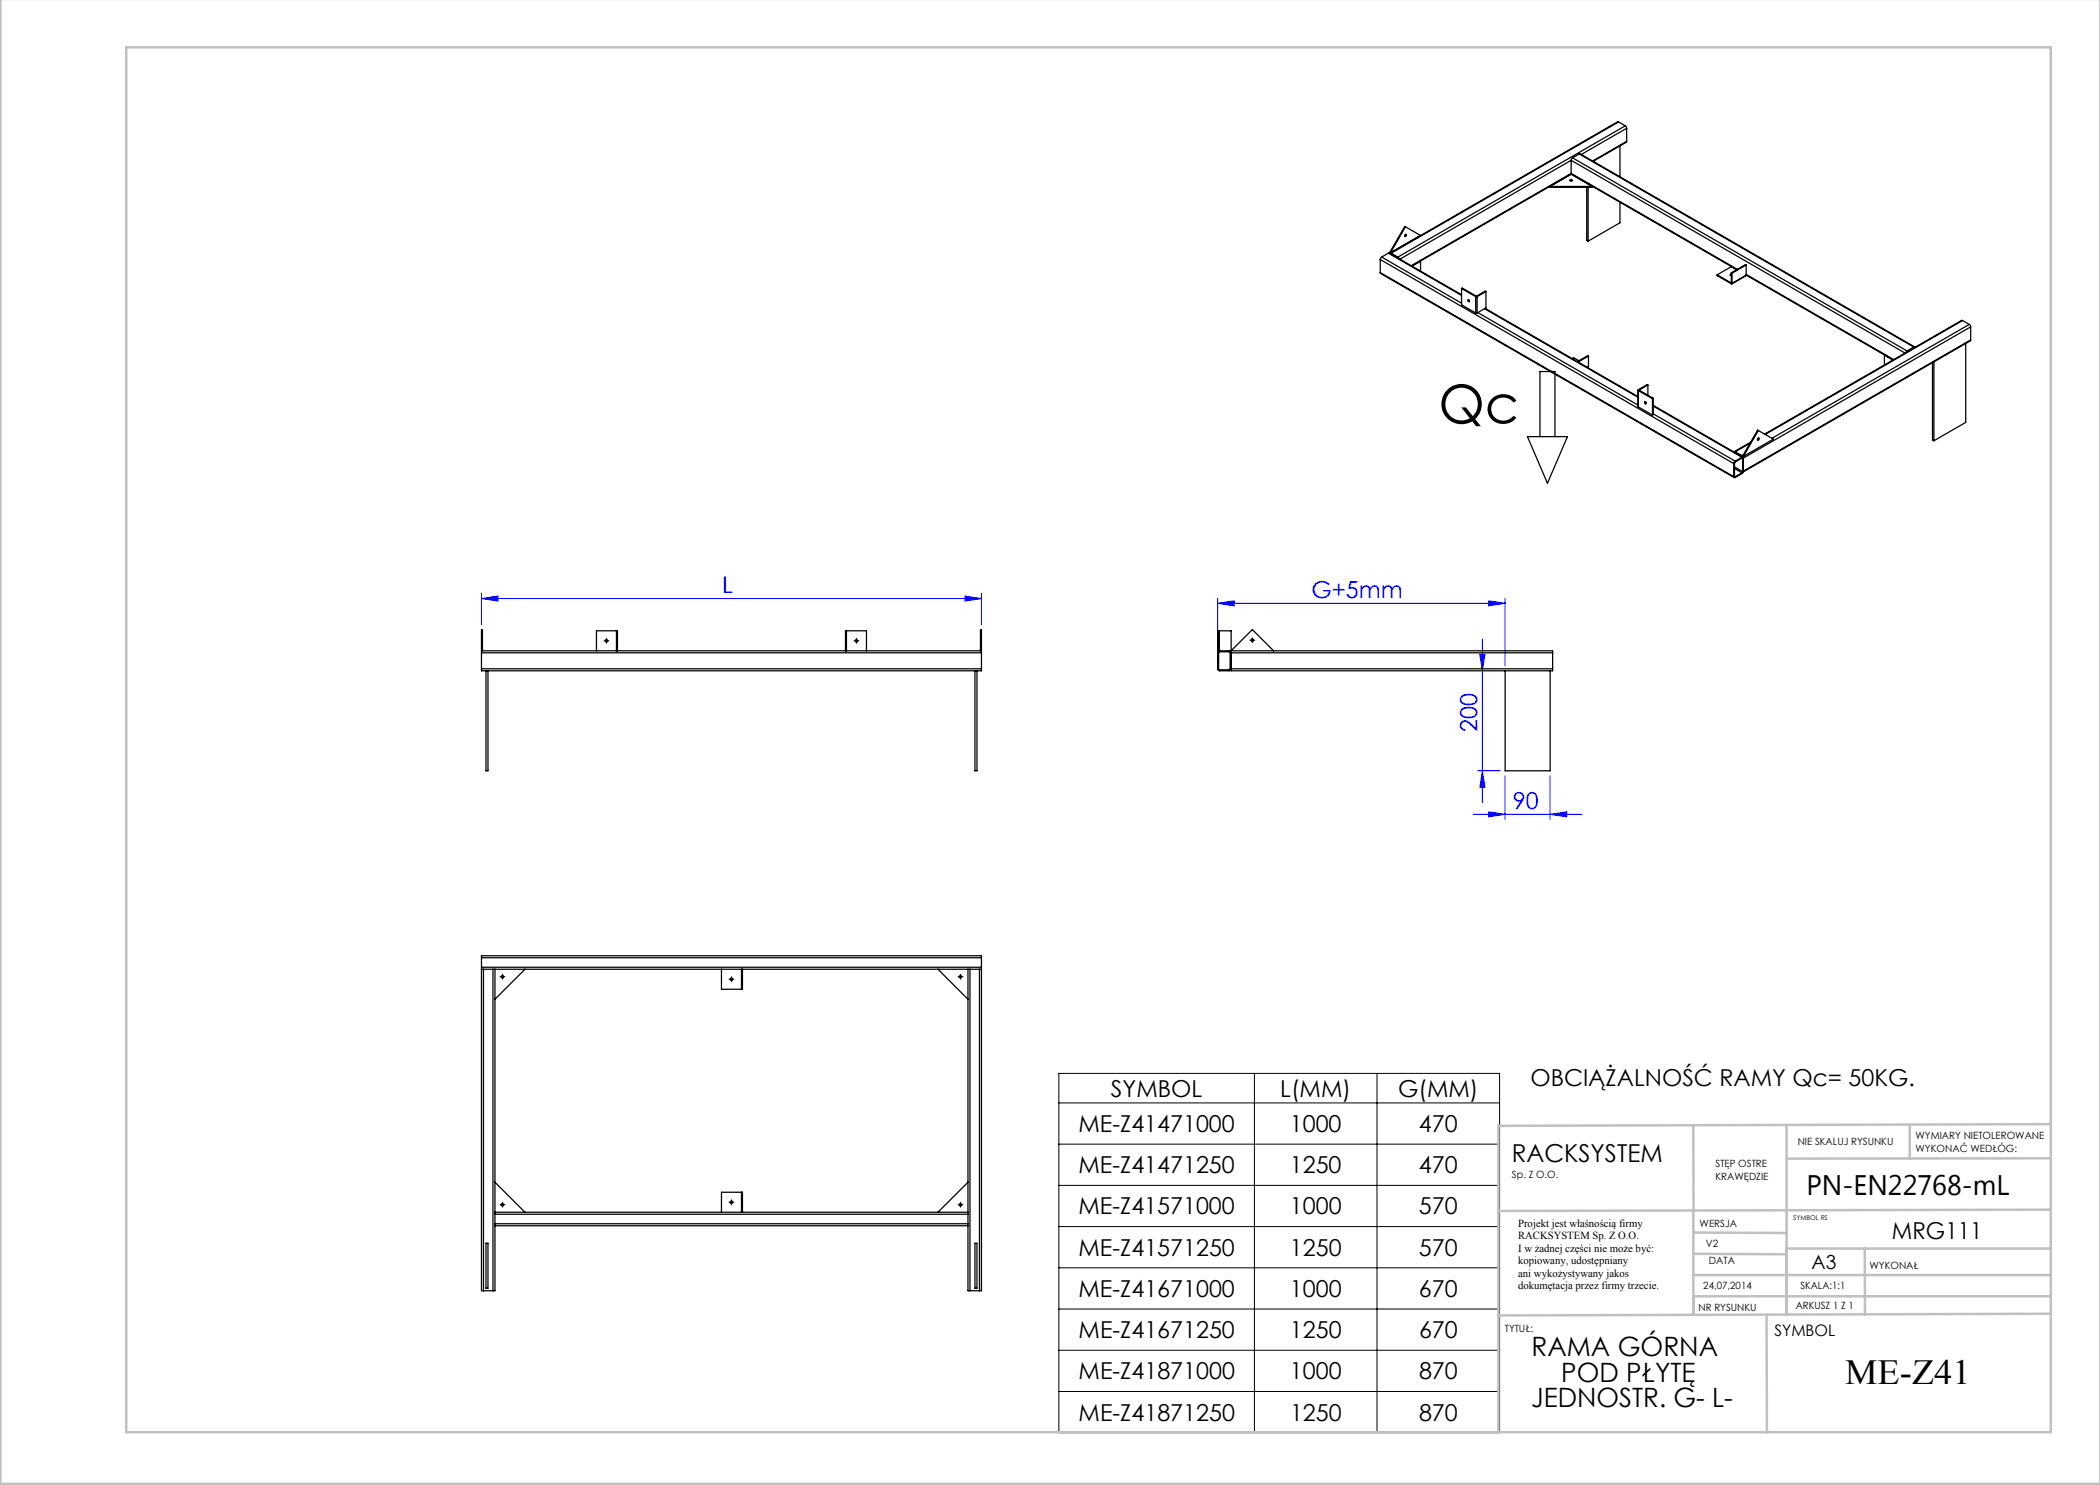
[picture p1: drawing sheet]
<svg xmlns="http://www.w3.org/2000/svg" width="420mm" height="297mm" viewBox="0 0 420 297" stroke-linecap="round" stroke-linejoin="round" font-family="sans-serif">
<g fill="none" stroke="#00f" stroke-width=".2">
<path d="M96.3 119.7l3.3-.5v1zM96.3 118.7v6.2M96.3 119.7h100M193 119.2l3.3 .5-3.3 .5zM196.3 118.7v6.2M243.5 119.7v9.9M301 119.7v13.5M243.5 120.7l3.3-.5v1zM243.5 120.7h57.5M296 130.9h1l-.5 3.3zM296.5 127.8v32.7M297.7 120.2l3.3 .5-3.3 .5z"/>
<path d="M295.5 154.2h4.5M296.5 154.2l.5 3.3h-1zM301 155.2v8.7M310 155.2v8.7M294.7 162.9h21.7M297.7 162.4l3.3 .5-3.3 .5zM310 162.9l3.3-.5v1z"/>
</g>
<g fill="none" stroke="#000" stroke-width=".2">
<path d="M121 128.2h.5M121.3 127.9v.5M171 128.2h.5M171.3 127.9v.5M250.2 128h.5M250.5 127.8v.5M100.2 195.3h.5M100.5 195.1v.5M146 195.8h.5M146.3 195.6v.5M191.8 195.3h.5M192.1 195.1v.5"/>
<path d="M211.8 214.7h88.1v71.8h-88.1zM250.9 214.7v71.8M275.4 214.7v71.8M211.8 220.6h88.1M211.8 228.8h88.1M211.8 237.1h88.1M100.2 240.9h.5M100.5 240.7v.5M146 240.4h.5M146.3 240.2v.5M191.8 240.9h.5M192.1 240.7v.5"/>
<path d="M211.8 245.3h88.1M211.8 253.6h88.1M211.8 261.8h88.1M211.8 270.1h88.1M211.8 278.3h88.1"/>
</g>
<g fill="none" stroke="#000" stroke-width=".2" stroke-dasharray="15.2 1.3 1.3 1.3">
<path d="M121 128.2h-.2M121.3 127.9v-.2M121.3 128.4v.3M121.5 128.2h.3M171 128.2h-.2M171.3 127.9v-.2M171.3 128.4v.3M171.5 128.2h.3M250.2 128h-.2M250.5 127.8v-.3M250.5 128.3v.2M250.7 128h.3"/>
<path d="M100.2 195.3h-.2M100.5 195.1v-.3M100.5 195.6v.2M100.7 195.3h.3M146 195.8h-.2M146.3 195.6v-.3M146.3 196.1v.2M146.5 195.8h.3M191.8 195.3h-.2M192.1 195.1v-.3M192.1 195.6v.2M192.3 195.3h.3"/>
<path d="M100.2 240.9h-.2M100.5 240.7v-.3M100.5 241.2v.2M100.7 240.9h.3M146 240.4h-.2M146.3 240.2v-.3M146.3 240.7v.2M146.5 240.4h.3M191.8 240.9h-.2M192.1 240.7v-.3M192.1 241.2v.2M192.3 240.9h.3"/>
</g>
<g fill="none" stroke="#c0c0c0" stroke-width=".5">
<path d="M.1 -.1v296.9h419.9M25.2 9.5h385v276.9h-385zM338.7 225.2v16.9M357.3 225v37.9M382 225.4v6.3M410.1 224.8l-110.4 .4v61.2M410.1 231.7h-52.8M338.7 259.3h71.5M338.7 255h71.5M338.7 250.8l18.6 .1M338.7 246.5l18.6 .1M338.7 242.1v20.9"/>
<path d="M373 249.7v13.2M410.1 241.9l-110.4 .3M410.2 249.7h-52.9v13.2M353.3 262.9l.1 23.5M410.2 262.7l-110.5 .4"/>
</g>
<g fill="#00f">
<path d="M96.3 119.7l3.3-.5v1zM193 119.2l3.3 .5-3.3 .5z"/>
<path d="M243.5 120.7l3.3-.5v1zM297.7 120.2l3.3 .5-3.3 .5z"/>
<path d="M296.5 154.2l.5 3.3h-1zM296 130.9h1l-.5 3.3z"/>
<path d="M297.7 162.4l3.3 .5-3.3 .5zM310 162.9l3.3-.5v1z"/>
</g>
<g fill="none" stroke="#000" stroke-width=".25">
<path d="M310 37.3h8.5v.2h-8.5zM314 36a.22 .22 0 0 1 .3-.1 .22 .22 0 0 1 .1 .3h-.3zM314 36.1h.4M314.2 34.7l.1 .2 33 19M314.2 34.8l4.3 2.5M314.2 32.1v2.6M314.2 32.1l-34.2 19.7M314.2 34.7l-32 18.4M314.2 32.1l66.8 38.5M314.2 34.7l33.3 19.2M314.3 34.8l-31.9 18.4M314.5 31.6l-.3 .5"/>
<path d="M314.5 31.6l66.9 38.6M315.9 30.8h.2l66.9 38.6M315.9 30.8l-1.4 .8M315.9 30.8l66.9 38.6M317.3 36.6h.1M317.3 37.5v10.6l.3 .1M317.6 36.8h.1M317.6 37.5v10.7M323.7 24.4h-.2l-45.5 26.2M323.7 24.4l-45.5 26.2M323.7 24.4l1.4 .8M324 29.2v6.2"/>
<path d="M325.1 25.2l.2 .5M325.1 25.2l-45.5 26.2M325.3 28.3v.2l-6.7 3.8M325.3 25.7v2.6M325.3 25.7l-9 5.2M325.3 28.3l-6.8 3.9M276 54.5l.1 .2 70.7 40.8M276 51.9l70.8 40.8M276 54.5l70.8 40.8M276 51.9v2.6M276.3 51.4l-.3 .5M276.3 51.4l16 9.2"/>
<path d="M277.7 50.6h.2l14.4 8.4M277.7 50.6l-1.4 .8M277.7 50.6l14.6 8.5M278.2 50.8h.1M278.2 50.8l1.5 .8M278.2 50.6l-.2 .1M278.2 50.6l1.4 .8M279.6 51.4l.2 .4M281 45.3l3.1 1.8-6 3.5-.1-.1zM281 46.9h.2a.21 .21 0 0 1 0 .3 .21 .21 0 0 1-.3 0zM281.1 45.4l-3 5.2M281.1 46.9l-.2 .3"/>
<path d="M282.4 53.2l1.7-1v2M292.3 57.7l.2-.1 2.8 1.6 1.7-1 .2 .1M292.3 57.7l2.8 1.6M292.3 57.7v3.3l2.8 1.6M293.6 59.9h.1a.22 .22 0 0 1 .2 .2 .22 .22 0 0 1-.2 .3zM293.7 59.9l.2 .4M295.1 59.3h.3M295.1 59.3v3.3M295.4 59.3v3.3M297.2 58.3l-1.8 1M297.2 58.3v3.3l-1.8 1M324 40.4v4.2l-6.4 3.6"/>
<path d="M343.4 55v.1l2.9 1.7 .1-.1M343.4 55l2.8 1.6M346.3 56.5l-.1 .1M346.3 54.8l-.3 .2 .3 .1M346.3 55h-.2M346.3 54.6v1.9M346.3 54.6h.1M346.3 53.3l-2.9 1.7M346.4 54.6v2.1M349.2 55l-2.8 1.8M349.2 55l29.4 17M349.2 53l-2.8 1.6"/>
<path d="M349.2 53l-.1-.1-2.8 1.7M349.2 55l-2.8 1.7M349.2 53v2M349.2 54.9l29.5 17M295.1 62.6h.3M295.6 62.5l32 18.5M296.9 61.7l30.7 17.8M297 61.7l30.6 17.6M314.4 71.7l.3-.2 1.1 .7M317.7 73.3l-.3 .2M317.7 71.2l-.1-.1-2.1 1.2M317.7 71.2l-2.1 1.2"/>
<path d="M317.7 71.2v2.1M317.7 73.3l-.3 .1M327.6 78l.1 3.4M327.7 78.1v3.3M327.7 78.1l2.8 1.6M327.9 78v.1M327.9 78.1l2.7 1.6M329.6 77l-.2-.1-1.7 1v.2M329.6 77l-1.7 1M329.6 77v2M330.5 79.7v3.3M330.6 79.7v3.2l-.1 .1"/>
<path d="M330.6 79.7h-.1M376.9 71v2M381.4 70.2l-.3 .3M382.8 69.4l.2 .1M382.8 69.4l-1.4 .8M386.5 72.5v15.5l.3 .2M386.8 72.4v15.8M392.5 64.1h-.2l-39.4 22.7M392.5 64.1l1.4 .8M392.5 64.1l-39.5 22.8M393.1 68.7v15.8l-6.3 3.7M393.9 64.9l.2 .5"/>
<path d="M393.9 64.9l-39.5 22.8M394.1 68v.2l-45.5 26.2M394.1 65.4l-45.4 26.2M394.1 65.4v2.6M394.1 68l-45.4 26.2M305.5 87.3h8l-4 9.4zM308 87.3v-13h3v13M327.7 81.4l2.8 1.6M329 80.3a.22 .22 0 0 1 .2 .2 .22 .22 0 0 1-.1 .3zM329 80.3l.3 .4M329.2 80.5h-.1M330.6 81.1l18 10.3"/>
<path d="M330.6 82.8l16.4 9.4M330.6 81.2l17.8 10.3M346.8 92.7v2.6M346.9 95.3h.1M346.9 93.4l1.6 .9M346.9 93.7l1.5 .9M347 90.5h.1M347 90.4h-.2M347 92.2l-.2 .5M347 90.4l1.4 .7M348.4 91.3l.1 .1M348.4 91.1l.3 .5"/>
<path d="M348.4 91.6l-1.5 .9v2.8M348.4 91.6l.1 .1M348.4 91.5l.2-.1 .1 .2M348.4 94.6l-1.4 .7M348.4 91.5l-1.4 .7M348.5 94.3l-.1 .3M348.5 91.7v2.6M348.7 94.2l-.3 .5-1.4 .8-.2-.2M348.7 91.6v2.6M348.7 91l-.3 .1M350 88.6l-3 1.8M350.1 88.4l-3.3 1.9"/>
<path d="M351.5 86l3.2 1.8-6 3.5-.2-.1zM351.6 87.7l.1-.1a.21 .21 0 0 1 .1 .3 .21 .21 0 0 1-.3 0zM351.7 86.1l-3 5.2M351.7 87.6l-.2 .4M351.7 87.7l-.2 .1M96.3 133.8v.4h100v-.4M96.3 130.2v.4M96.3 130.2h27M96.3 130.2v-4.3h.2v4.3M96.3 130.6v3.2M96.3 133.8h100M96.3 130.6h100"/>
<path d="M97.2 134.2v20h.4v-20M123.3 126.2h.2v4M123.3 130.2h.2M123.3 126.2h-4v4M123.3 126.2v4M123.5 130.2h45.6M169.1 130.2h.2M169.3 126.2h-.2v4M169.3 126.2h4v4M169.3 130.2h27M169.3 126.2v4M195 134.2v20h.4v-20"/>
<path d="M196.1 130.2v-4.3h.2v4.3M196.3 130.2v.4M196.3 130.6v3.2M243.7 126.2h.1M243.7 126.2h-.2v4h.2M243.7 126.2v4M243.8 130.4h2.2l-.1 3.5h-2.1zM243.8 126.2l-.1 4M243.8 126.2h2.4v4M245.8 130.2l.3 .1 .1 .3M246.2 133.8v.4h64.3v-.4M246.2 130.2v.4"/>
<path d="M246.2 133.8h64.3M246.2 130.6h64.3M246.2 130.6v3.2M246.2 130.2l4.3-4.3 4.2 4.3M301 134.2v20h9v-20M310.5 130.6v-.4h-66.8l-.2 .4 .1 3.4 .3 .2h1.9l.3-.2 .1-.2M310.5 130.6v3.2M96.3 193.8v64.3h.4M96.3 193.8h.4M96.3 193.4v.4M96.3 191.6v-.5h100v.5M96.3 191.6v1.8"/>
<path d="M96.3 193.4h100M96.3 191.6h100M96.7 193.8h1.9M96.7 193.8v64.3M98.6 193.8h.4M98.6 193.8v64.3M99 193.8v48.6M99 193.8h49.3M105 193.8l-6 6M144.3 193.8v4h4M148.3 193.8h.2M148.3 193.8v4"/>
<path d="M148.5 193.8v4h-.2M148.5 193.8h45.1M187.6 193.8l6 6M193.6 193.8h.4M193.6 193.8v48.6M194 193.8h1.9M194 193.8v64.3M195.9 193.8h.4M195.9 193.8v64.3M196.3 193.8v64.3h-.4M196.3 193.4v.4M196.3 191.6v1.8"/>
<path d="M99 236.4l6 6M148.3 238.4h.2v4M148.3 238.4v4M148.3 238.4h-4v4M193.6 236.4l-6 6M96.7 258.1h1.9M97.2 248.6h.4v9h-.4zM99 245.2v12.9h-.4M99 244.7v.5M99 242.4v.4M99 242.4h49.3M99 242.8v1.9"/>
<path d="M99 245.2h94.6M99 244.7h94.6M99 242.8h94.6M148.3 242.4h.2M148.5 242.4h45.1M193.6 245.2v12.9h.4M193.6 244.7v.5M193.6 242.4v.4M193.6 242.8v1.9M194 258.1h1.9M195 248.6h.4v9h-.4z"/>
<circle cx="121.3" cy="128.2" r=".25"/>
<circle cx="171.3" cy="128.2" r=".25"/>
<circle cx="250.5" cy="128" r=".25"/>
<circle cx="100.5" cy="195.3" r=".25"/>
<circle cx="146.3" cy="195.8" r=".25"/>
<circle cx="192.1" cy="195.3" r=".25"/>
<circle cx="100.5" cy="240.9" r=".25"/>
<circle cx="146.3" cy="240.4" r=".25"/>
<circle cx="192.1" cy="240.9" r=".25"/>
</g>
<text font-size="10.7" x="287.7" y="84.6">Qc</text>
<text font-size="7.1" x="369" y="276.7">ME-Z41</text>
<text font-size="5.6" x="361.3" y="239.1">PN-EN22768-mL</text>
<g font-size="5.3">
<text x="306.3" y="271.3">RAMA GÓRNA</text>
<text x="306.3" y="281.5">JEDNOSTR. G- L-</text>
<text x="312.2" y="276.4">POD PŁYTĘ</text>
</g>
<text font-size="4.9" x="302.4" y="232.4">RACKSYSTEM</text>
<g font-size="4.7" fill="#00f">
<text x="144.4" y="118.7">L</text>
<text x="262.3" y="119.7">G+5mm</text>
<text x="295.5" y="146.4" transform="rotate(-90 295.5 146.4)">200</text>
<text x="302.6" y="161.9">90</text>
</g>
<g font-size="4.7">
<text x="222.2" y="219.3">SYMBOL</text>
<text x="256.1" y="219.3">L(MM)</text>
<text x="279.6" y="219.3">G(MM)</text>
<text x="306.1" y="217.2">OBCIĄŻALNOŚĆ RAMY Qc= 50KG.</text>
<text x="215.7" y="226.4">ME-Z41471000</text>
<text x="258" y="226.4">1000</text>
<text x="283.8" y="226.4">470</text>
<text x="215.7" y="234.6">ME-Z41471250</text>
<text x="258" y="234.6">1250</text>
<text x="283.8" y="234.6">470</text>
<text x="215.7" y="242.9">ME-Z41571000</text>
<text x="258" y="242.9">1000</text>
<text x="283.8" y="242.9">570</text>
<text x="215.7" y="251.1">ME-Z41571250</text>
<text x="258" y="251.1">1250</text>
<text x="283.8" y="251.1">570</text>
<text x="378.4" y="247.8">MRG111</text>
<text x="215.7" y="259.4">ME-Z41671000</text>
<text x="258" y="259.4">1000</text>
<text x="283.8" y="259.4">670</text>
<text x="215.7" y="267.6">ME-Z41671250</text>
<text x="258" y="267.6">1250</text>
<text x="283.8" y="267.6">670</text>
<text x="215.7" y="275.9">ME-Z41871000</text>
<text x="258" y="275.9">1000</text>
<text x="283.8" y="275.9">870</text>
<text x="215.7" y="284.1">ME-Z41871250</text>
<text x="258" y="284.1">1250</text>
<text x="283.8" y="284.1">870</text>
</g>
<text font-size="3.9" x="362.3" y="253.8">A3</text>
<text font-size="3.2" x="354.9" y="267.2">SYMBOL</text>
<g font-size="2.2">
<text x="303.6" y="245.3">Projekt jest właśnością firmy</text>
<text x="303.6" y="247.8">RACKSYSTEM Sp. Z O.O.</text>
<text x="303.6" y="250.3">I w żadnej części nie może być:</text>
<text x="303.6" y="252.8">kopiowany, udostępniany</text>
<text x="303.6" y="255.3">ani wykożystywany jakos</text>
<text x="303.6" y="257.8">dokumętacja przez firmy trzecie.</text>
</g>
<g font-size="2">
<text x="383.1" y="227.9">WYMIARY NIETOLEROWANE</text>
<text x="343.1" y="233.4">STĘP OSTRE</text>
<text x="359.5" y="228.9">NIE SKALUJ RYSUNKU</text>
<text x="383.1" y="230.4">WYKONAĆ WEDŁÓG:</text>
<text x="302.4" y="235.5">Sp. Z O.O.</text>
<text x="343.1" y="235.9">KRAWĘDZIE</text>
<text x="339.9" y="245.4">WERSJA</text>
<text x="341.2" y="249.4">V2</text>
<text x="340.7" y="257.7">24,07,2014</text>
<text x="341.8" y="252.9">DATA</text>
<text x="360.1" y="257.7">SKALA:1:1</text>
<text x="373.9" y="253.8">WYKONAŁ</text>
<text x="339.7" y="262.3">NR RYSUNKU</text>
<text x="359.1" y="261.8">ARKUSZ 1 Z 1</text>
<text x="301" y="266.4">TYTUŁ:</text>
</g>
<text font-size="1.3" x="358.7" y="244">SYMBOL RS</text>
</svg>
